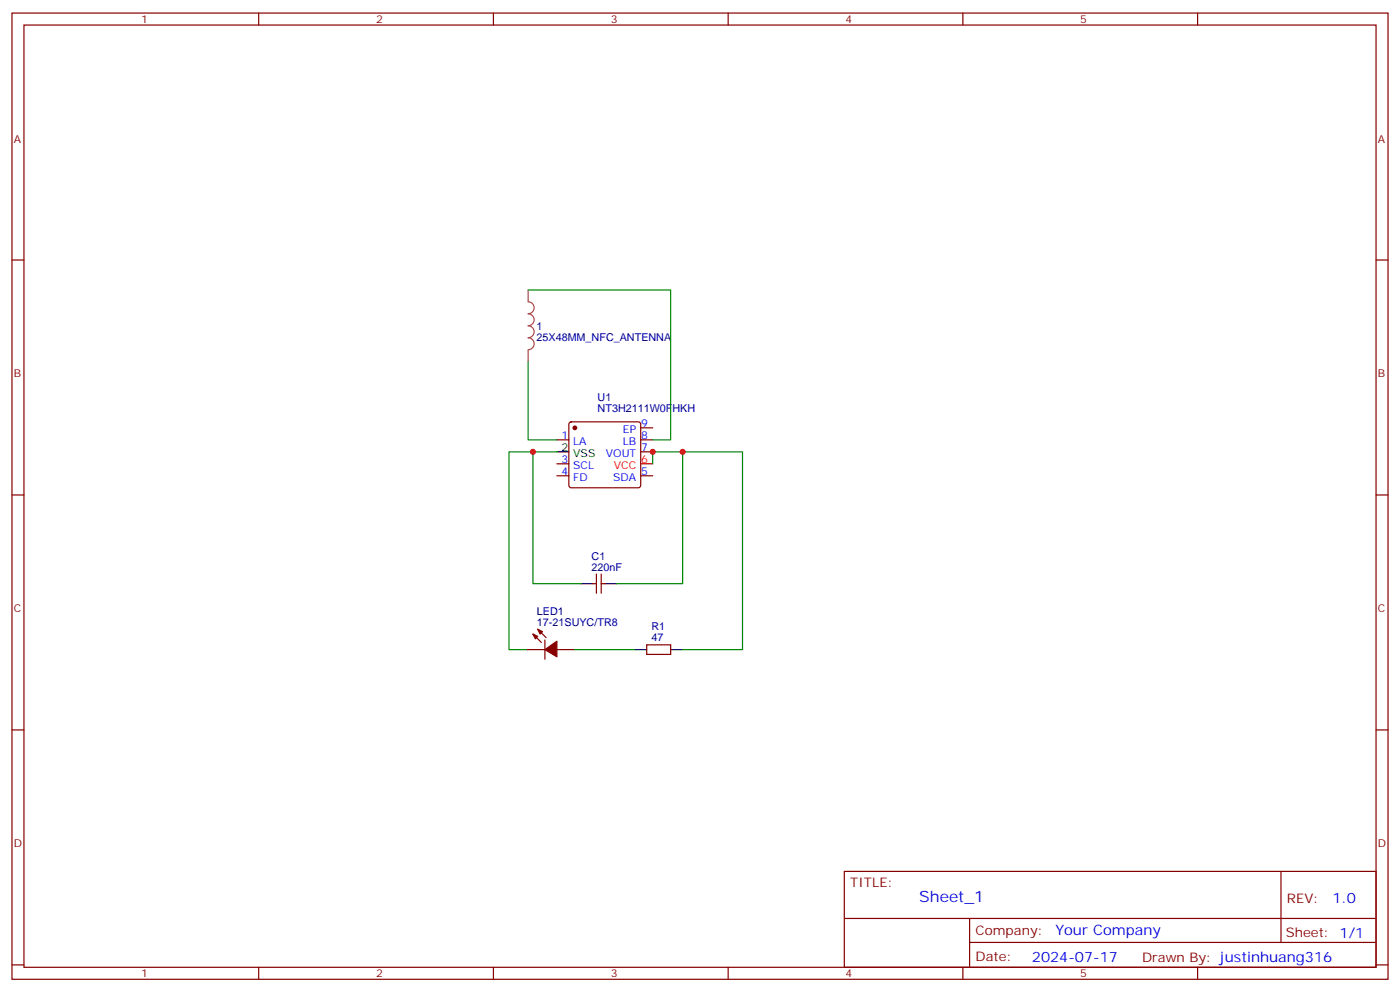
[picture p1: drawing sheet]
<svg xmlns="http://www.w3.org/2000/svg" width="412mm" height="292mm" viewBox="0 0 412 292" stroke-linecap="round" stroke-linejoin="round" font-family="sans-serif">
<g fill="none" stroke="#870000" stroke-width=".35">
<path d="M3.5 3.8h405.4v284.4h-405.4zM7.1 7.4h398.2v277.3h-398.2zM76.2 3.8v3.6M145.3 3.8v3.6M214.5 3.8v3.6M283.6 3.8v3.6M352.8 3.8v3.6M3.5 76.5h3.6M405.3 76.5h3.6M164 129.4h3.6M164 136.5h3.6M167.8 124.3l.5-.2h19.7l.5 .2 .2 .5v18l-.2 .5-.5 .2h-19.7l-.5-.2-.2-.5v-18z"/>
<path d="M188.7 125.9h3.6M188.7 129.4h3.6M188.7 133h3.6M3.5 145.7h3.6M164 140h3.6M188.7 140h3.6M405.3 145.7h3.6M174.6 171.8h1.1M175.7 168.9v5.7M177.1 168.9v5.7M177.1 171.8h1.1M155.2 191.2h5.3"/>
<path d="M157 186.6l2.5 2.5M158.4 185.2l2.5 2.4M160.5 188.3v5.7M164 191.2h5.3M190.5 189.8h7.1v2.8h-7.1zM3.5 214.8h3.6M405.3 214.8h3.6M248.7 256.4h156.6v28.3h-156.6zM377.3 256.5v20.8M248.7 270.3h156.5M285.6 277.3h119.6M285.6 270.3v14.1"/>
<path d="M3.5 284h3.6M76.2 284.7v3.5M145.3 284.7v3.5M214.5 284.7v3.5M283.6 284.7v3.5M352.8 284.7v3.5M405.3 284h3.6"/>
</g>
<path d="M188.7 136.5h3.6" fill="none" stroke="#f00" stroke-width=".35"/>
<path d="M164 133h3.6M171.1 171.8h3.5M178.2 171.8h3.5M187 191.2h3.5M197.6 191.2h3.5" fill="none" stroke="#000" stroke-width=".35"/>
<g fill="#870000" stroke="#870000" stroke-width=".35">
<path d="M157 186.6l1.4 .7-.7 .7z"/>
<path d="M158.4 185.2l1.4 .7-.7 .7z"/>
<path d="M160.5 191.2l3.5-2.5v4.6z"/>
<circle cx="169.3" cy="125.9" r=".53"/>
</g>
<path d="M155.6 85.3v3.5a1.76 1.76 0 0 1 1.7 1.8 1.76 1.76 0 0 1-1.7 1.7 1.76 1.76 0 0 1 1.7 1.8 1.76 1.76 0 0 1-1.7 1.8 1.76 1.76 0 0 1 1.7 1.7 1.76 1.76 0 0 1-1.7 1.8 1.76 1.76 0 0 1 1.7 1.8 1.76 1.76 0 0 1-1.7 1.7M155.6 103v3.5" fill="none" stroke="#a64a4a" stroke-width=".35"/>
<path d="M155.6 85.3h42v44.1h-5.3M155.6 106.5v22.9h8.4M157 133v38.8h14.1M164 133h-14.1v58.2h5.3M192.3 136.5v-3.5h26.4v58.2h-17.6M201.1 133v38.8h-19.4M169.3 191.2h17.7" fill="none" stroke="#008700" stroke-width=".35"/>
<g fill="#c00">
<circle cx="157" cy="133" r=".88"/>
<circle cx="201.1" cy="133" r=".88"/>
<circle cx="192.3" cy="133" r=".88"/>
</g>
<text font-size="4.6" fill="#00f" x="270.8" y="265.5">Sheet_1</text>
<g font-size="4.2" fill="#00f">
<text x="392.5" y="265.7">1.0</text>
<text x="310.9" y="275.3">Your Company</text>
<text x="304" y="283.1">2024-07-17</text>
</g>
<g font-size="3.9" fill="#800">
<text x="250.5" y="261">TITLE:</text>
<text x="379.1" y="265.7">REV:</text>
<text x="287.4" y="275.2">Company:</text>
<text x="378.7" y="275.8">Sheet: 1/1</text>
<text x="287.4" y="282.9">Date:</text>
<text x="336.4" y="283">Drawn By: justinhuang316</text>
</g>
<g font-size="3.2" fill="#800">
<text x="41.6" y="6.8">1</text>
<text x="110.8" y="6.8">2</text>
<text x="179.9" y="6.8">3</text>
<text x="249.1" y="6.8">4</text>
<text x="318.2" y="6.8">5</text>
<text x="4.1" y="41.9">A</text>
<text x="405.9" y="41.9">A</text>
<text x="4.1" y="111.1">B</text>
<text x="405.9" y="111.1">B</text>
<text x="4.1" y="180.2">C</text>
<text x="405.9" y="180.2">C</text>
<text x="4.1" y="249.4">D</text>
<text x="405.9" y="249.4">D</text>
<text x="41.6" y="287.7">1</text>
<text x="110.8" y="287.7">2</text>
<text x="179.9" y="287.7">3</text>
<text x="249.1" y="287.7">4</text>
<text x="318.2" y="287.7">5</text>
</g>
<g font-size="3.2" fill="#000080">
<text x="158" y="100.3">25X48MM_NFC_ANTENNA</text>
<text x="158" y="97.1">1</text>
<text x="176.1" y="117.9">U1</text>
<text x="176.1" y="121.1">NT3H2111W0FHKH</text>
<text x="174.3" y="167.9">220nF</text>
<text x="174.3" y="164.7">C1</text>
<text x="158.2" y="184.1">17-21SUYC/TR8</text>
<text x="158.2" y="180.9">LED1</text>
<text x="191.9" y="185.5">R1</text>
<text x="191.9" y="188.7">47</text>
</g>
<g font-size="3.2" fill="#00f">
<text x="188.9" y="125.6">9</text>
<text x="165.4" y="129.1">1</text>
<text x="168.9" y="130.8">LA</text>
<text x="183.5" y="130.8">LB</text>
<text x="183.5" y="127.3">EP</text>
<text x="188.9" y="129.1">8</text>
<text x="165.4" y="136.1">3</text>
<text x="168.9" y="137.9">SCL</text>
<text x="178.5" y="134.4">VOUT</text>
<text x="188.9" y="132.6">7</text>
<text x="165.4" y="139.7">4</text>
<text x="168.9" y="141.4">FD</text>
<text x="180.7" y="141.4">SDA</text>
<text x="188.9" y="139.7">5</text>
</g>
<g font-size="3.2">
<text x="165.4" y="132.6">2</text>
<text x="168.9" y="134.4">VSS</text>
</g>
<g font-size="3.2" fill="#f00">
<text x="180.8" y="137.9">VCC</text>
<text x="188.9" y="136.1">6</text>
</g>
</svg>
